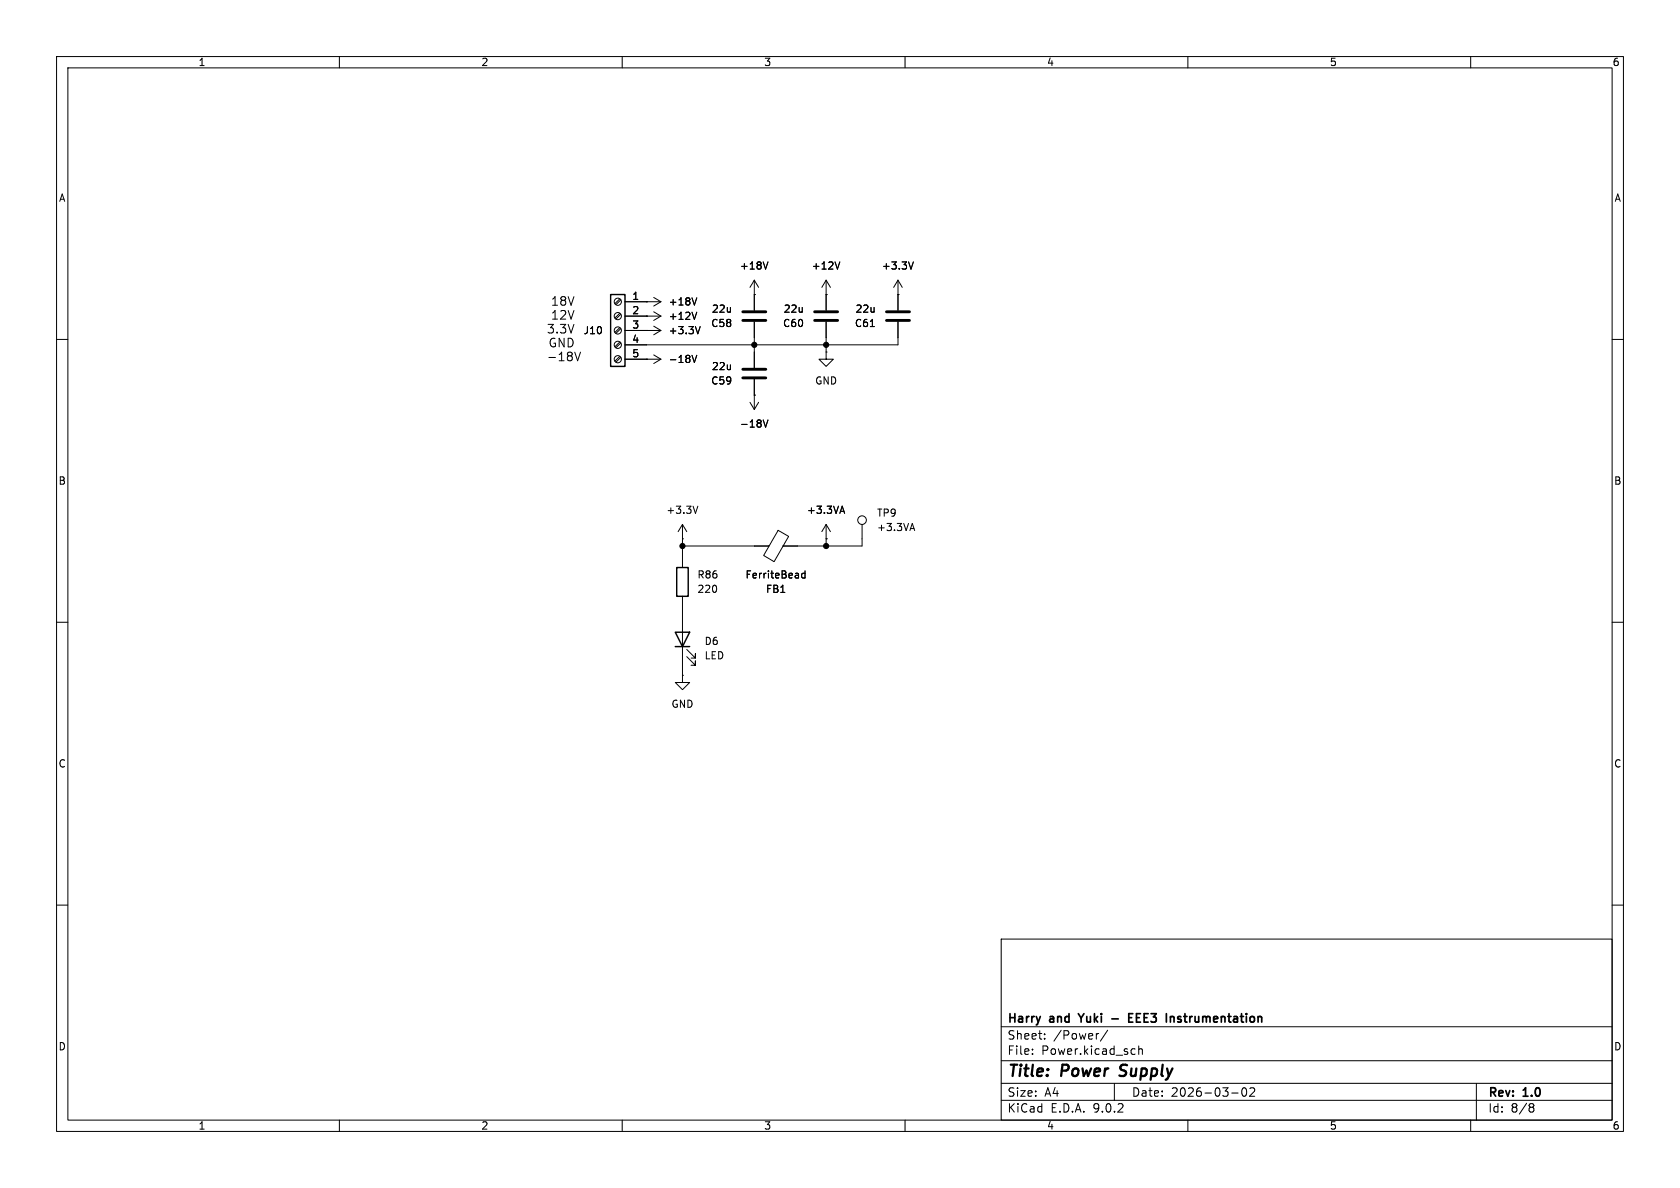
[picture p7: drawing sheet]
(kicad_sch
 (version 20250114)
 (generator "eeschema")
 (generator_version "9.0")
 (paper "A4")
 (title_block
  (title "Power Supply")
  (date "2026-03-02")
  (rev "1.0")
  (company "Harry and Yuki - EEE3 Instrumentation"))
 (lib_symbols
  (symbol "Connector:Screw_Terminal_01x05"
   (pin_names
    (offset 1.016) (hide yes)) (exclude_from_sim no) (in_bom yes) (on_board yes)
   (property "Reference" "J" (at 0 7.62 0) (effects (font (size 1.27 1.27))))
   (property "Value" "Screw_Terminal_01x05" (at 0 -7.62 0) (effects (font (size 1.27 1.27))))
   (property "Footprint" "" (at 0 0 0) (effects (font (size 1.27 1.27)) (hide yes)))
   (property "Datasheet" "~" (at 0 0 0) (effects (font (size 1.27 1.27)) (hide yes)))
   (property "Description" "Generic screw terminal, single row, 01x05, script generated (kicad-library-utils/schlib/autogen/connector/)" (at 0 0 0) (effects (font (size 1.27 1.27)) (hide yes)))
   (symbol "Screw_Terminal_01x05_1_1"
    (rectangle (start -1.27 6.35) (end 1.27 -6.35) (stroke (width 0.254) (type default)) (fill (type background)))
    (polyline (pts (xy -0.5334 5.4102) (xy 0.3302 4.572)) (stroke (width 0.1524) (type default)) (fill (type none)))
    (polyline (pts (xy -0.5334 2.8702) (xy 0.3302 2.032)) (stroke (width 0.1524) (type default)) (fill (type none)))
    (polyline (pts (xy -0.5334 0.3302) (xy 0.3302 -0.508)) (stroke (width 0.1524) (type default)) (fill (type none)))
    (polyline (pts (xy -0.5334 -2.2098) (xy 0.3302 -3.048)) (stroke (width 0.1524) (type default)) (fill (type none)))
    (polyline (pts (xy -0.5334 -4.7498) (xy 0.3302 -5.588)) (stroke (width 0.1524) (type default)) (fill (type none)))
    (polyline (pts (xy -0.3556 5.588) (xy 0.508 4.7498)) (stroke (width 0.1524) (type default)) (fill (type none)))
    (polyline (pts (xy -0.3556 3.048) (xy 0.508 2.2098)) (stroke (width 0.1524) (type default)) (fill (type none)))
    (polyline (pts (xy -0.3556 0.508) (xy 0.508 -0.3302)) (stroke (width 0.1524) (type default)) (fill (type none)))
    (polyline (pts (xy -0.3556 -2.032) (xy 0.508 -2.8702)) (stroke (width 0.1524) (type default)) (fill (type none)))
    (polyline (pts (xy -0.3556 -4.572) (xy 0.508 -5.4102)) (stroke (width 0.1524) (type default)) (fill (type none)))
    (circle (center 0 5.08) (radius 0.635) (stroke (width 0.1524) (type default)) (fill (type none)))
    (circle (center 0 2.54) (radius 0.635) (stroke (width 0.1524) (type default)) (fill (type none)))
    (circle (center 0 0) (radius 0.635) (stroke (width 0.1524) (type default)) (fill (type none)))
    (circle (center 0 -2.54) (radius 0.635) (stroke (width 0.1524) (type default)) (fill (type none)))
    (circle (center 0 -5.08) (radius 0.635) (stroke (width 0.1524) (type default)) (fill (type none)))
    (pin passive line (at -5.08 5.08 0) (length 3.81) (name "Pin_1" (effects (font (size 1.27 1.27)))) (number "1" (effects (font (size 1.27 1.27)))))
    (pin passive line (at -5.08 2.54 0) (length 3.81) (name "Pin_2" (effects (font (size 1.27 1.27)))) (number "2" (effects (font (size 1.27 1.27)))))
    (pin passive line (at -5.08 0 0) (length 3.81) (name "Pin_3" (effects (font (size 1.27 1.27)))) (number "3" (effects (font (size 1.27 1.27)))))
    (pin passive line (at -5.08 -2.54 0) (length 3.81) (name "Pin_4" (effects (font (size 1.27 1.27)))) (number "4" (effects (font (size 1.27 1.27)))))
    (pin passive line (at -5.08 -5.08 0) (length 3.81) (name "Pin_5" (effects (font (size 1.27 1.27)))) (number "5" (effects (font (size 1.27 1.27))))))
   (embedded_fonts no))
  (symbol "Connector:TestPoint"
   (pin_numbers (hide yes))
   (pin_names
    (offset 0.762) (hide yes)) (exclude_from_sim no) (in_bom yes) (on_board yes)
   (property "Reference" "TP" (at 0 6.858 0) (effects (font (size 1.27 1.27))))
   (property "Value" "TestPoint" (at 0 5.08 0) (effects (font (size 1.27 1.27))))
   (property "Footprint" "" (at 5.08 0 0) (effects (font (size 1.27 1.27)) (hide yes)))
   (property "Datasheet" "~" (at 5.08 0 0) (effects (font (size 1.27 1.27)) (hide yes)))
   (property "Description" "test point" (at 0 0 0) (effects (font (size 1.27 1.27)) (hide yes)))
   (symbol "TestPoint_0_1"
    (circle (center 0 3.302) (radius 0.762) (stroke (width 0) (type default)) (fill (type none))))
   (symbol "TestPoint_1_1"
    (pin passive line (at 0 0 90) (length 2.54) (name "1" (effects (font (size 1.27 1.27)))) (number "1" (effects (font (size 1.27 1.27))))))
   (embedded_fonts no))
  (symbol "Device:C"
   (pin_numbers (hide yes))
   (pin_names
    (offset 0.254)) (exclude_from_sim no) (in_bom yes) (on_board yes)
   (property "Reference" "C" (at 0.635 2.54 0) (effects (font (size 1.27 1.27)) (justify left)))
   (property "Value" "C" (at 0.635 -2.54 0) (effects (font (size 1.27 1.27)) (justify left)))
   (property "Footprint" "" (at 0.9652 -3.81 0) (effects (font (size 1.27 1.27)) (hide yes)))
   (property "Datasheet" "~" (at 0 0 0) (effects (font (size 1.27 1.27)) (hide yes)))
   (property "Description" "Unpolarized capacitor" (at 0 0 0) (effects (font (size 1.27 1.27)) (hide yes)))
   (symbol "C_0_1"
    (polyline (pts (xy -2.032 0.762) (xy 2.032 0.762)) (stroke (width 0.508) (type default)) (fill (type none)))
    (polyline (pts (xy -2.032 -0.762) (xy 2.032 -0.762)) (stroke (width 0.508) (type default)) (fill (type none))))
   (symbol "C_1_1"
    (pin passive line (at 0 3.81 270) (length 2.794) (name "~" (effects (font (size 1.27 1.27)))) (number "1" (effects (font (size 1.27 1.27)))))
    (pin passive line (at 0 -3.81 90) (length 2.794) (name "~" (effects (font (size 1.27 1.27)))) (number "2" (effects (font (size 1.27 1.27))))))
   (embedded_fonts no))
  (symbol "Device:FerriteBead"
   (pin_numbers (hide yes))
   (pin_names
    (offset 0)) (exclude_from_sim no) (in_bom yes) (on_board yes)
   (property "Reference" "FB" (at -3.81 0.635 90) (effects (font (size 1.27 1.27))))
   (property "Value" "FerriteBead" (at 3.81 0 90) (effects (font (size 1.27 1.27))))
   (property "Footprint" "" (at -1.778 0 90) (effects (font (size 1.27 1.27)) (hide yes)))
   (property "Datasheet" "~" (at 0 0 0) (effects (font (size 1.27 1.27)) (hide yes)))
   (property "Description" "Ferrite bead" (at 0 0 0) (effects (font (size 1.27 1.27)) (hide yes)))
   (symbol "FerriteBead_0_1"
    (polyline (pts (xy -2.7686 0.4064) (xy -1.7018 2.2606) (xy 2.7686 -0.3048) (xy 1.6764 -2.159) (xy -2.7686 0.4064)) (stroke (width 0) (type default)) (fill (type none)))
    (polyline (pts (xy 0 1.27) (xy 0 1.2954)) (stroke (width 0) (type default)) (fill (type none)))
    (polyline (pts (xy 0 -1.27) (xy 0 -1.2192)) (stroke (width 0) (type default)) (fill (type none))))
   (symbol "FerriteBead_1_1"
    (pin passive line (at 0 3.81 270) (length 2.54) (name "~" (effects (font (size 1.27 1.27)))) (number "1" (effects (font (size 1.27 1.27)))))
    (pin passive line (at 0 -3.81 90) (length 2.54) (name "~" (effects (font (size 1.27 1.27)))) (number "2" (effects (font (size 1.27 1.27))))))
   (embedded_fonts no))
  (symbol "Device:LED"
   (pin_numbers (hide yes))
   (pin_names
    (offset 1.016) (hide yes)) (exclude_from_sim no) (in_bom yes) (on_board yes)
   (property "Reference" "D" (at 0 2.54 0) (effects (font (size 1.27 1.27))))
   (property "Value" "LED" (at 0 -2.54 0) (effects (font (size 1.27 1.27))))
   (property "Footprint" "" (at 0 0 0) (effects (font (size 1.27 1.27)) (hide yes)))
   (property "Datasheet" "~" (at 0 0 0) (effects (font (size 1.27 1.27)) (hide yes)))
   (property "Description" "Light emitting diode" (at 0 0 0) (effects (font (size 1.27 1.27)) (hide yes)))
   (property "Sim.Pins" "1=K 2=A" (at 0 0 0) (effects (font (size 1.27 1.27)) (hide yes)))
   (symbol "LED_0_1"
    (polyline (pts (xy -3.048 -0.762) (xy -4.572 -2.286) (xy -3.81 -2.286) (xy -4.572 -2.286) (xy -4.572 -1.524)) (stroke (width 0) (type default)) (fill (type none)))
    (polyline (pts (xy -1.778 -0.762) (xy -3.302 -2.286) (xy -2.54 -2.286) (xy -3.302 -2.286) (xy -3.302 -1.524)) (stroke (width 0) (type default)) (fill (type none)))
    (polyline (pts (xy -1.27 0) (xy 1.27 0)) (stroke (width 0) (type default)) (fill (type none)))
    (polyline (pts (xy -1.27 -1.27) (xy -1.27 1.27)) (stroke (width 0.254) (type default)) (fill (type none)))
    (polyline (pts (xy 1.27 -1.27) (xy 1.27 1.27) (xy -1.27 0) (xy 1.27 -1.27)) (stroke (width 0.254) (type default)) (fill (type none))))
   (symbol "LED_1_1"
    (pin passive line (at -3.81 0 0) (length 2.54) (name "K" (effects (font (size 1.27 1.27)))) (number "1" (effects (font (size 1.27 1.27)))))
    (pin passive line (at 3.81 0 180) (length 2.54) (name "A" (effects (font (size 1.27 1.27)))) (number "2" (effects (font (size 1.27 1.27))))))
   (embedded_fonts no))
  (symbol "Device:R"
   (pin_numbers (hide yes))
   (pin_names
    (offset 0)) (exclude_from_sim no) (in_bom yes) (on_board yes)
   (property "Reference" "R" (at 2.032 0 90) (effects (font (size 1.27 1.27))))
   (property "Value" "R" (at 0 0 90) (effects (font (size 1.27 1.27))))
   (property "Footprint" "" (at -1.778 0 90) (effects (font (size 1.27 1.27)) (hide yes)))
   (property "Datasheet" "~" (at 0 0 0) (effects (font (size 1.27 1.27)) (hide yes)))
   (property "Description" "Resistor" (at 0 0 0) (effects (font (size 1.27 1.27)) (hide yes)))
   (symbol "R_0_1"
    (rectangle (start -1.016 -2.54) (end 1.016 2.54) (stroke (width 0.254) (type default)) (fill (type none))))
   (symbol "R_1_1"
    (pin passive line (at 0 3.81 270) (length 1.27) (name "~" (effects (font (size 1.27 1.27)))) (number "1" (effects (font (size 1.27 1.27)))))
    (pin passive line (at 0 -3.81 90) (length 1.27) (name "~" (effects (font (size 1.27 1.27)))) (number "2" (effects (font (size 1.27 1.27))))))
   (embedded_fonts no))
  (symbol "More_power:+18V"
   (power)
   (pin_numbers (hide yes))
   (pin_names
    (offset 0) (hide yes)) (exclude_from_sim no) (in_bom yes) (on_board yes)
   (property "Reference" "#PWR" (at 0 -3.81 0) (effects (font (size 1.27 1.27)) (hide yes)))
   (property "Value" "+18V" (at 0 3.556 0) (effects (font (size 1.27 1.27))))
   (property "Footprint" "" (at 0 0 0) (effects (font (size 1.27 1.27)) (hide yes)))
   (property "Datasheet" "" (at 0 0 0) (effects (font (size 1.27 1.27)) (hide yes)))
   (property "Description" "Power symbol creates a global label with name \"+18V\"" (at 0 0 0) (effects (font (size 1.27 1.27)) (hide yes)))
   (symbol "+18V_0_1"
    (polyline (pts (xy -0.762 1.27) (xy 0 2.54)) (stroke (width 0) (type default)) (fill (type none)))
    (polyline (pts (xy 0 2.54) (xy 0.762 1.27)) (stroke (width 0) (type default)) (fill (type none)))
    (polyline (pts (xy 0 0) (xy 0 2.54)) (stroke (width 0) (type default)) (fill (type none))))
   (symbol "+18V_1_1"
    (pin power_in line (at 0 0 90) (length 0) (name "~" (effects (font (size 1.27 1.27)))) (number "1" (effects (font (size 1.27 1.27))))))
   (embedded_fonts no))
  (symbol "More_power:-18V"
   (power)
   (pin_numbers (hide yes))
   (pin_names
    (offset 0) (hide yes)) (exclude_from_sim no) (in_bom yes) (on_board yes)
   (property "Reference" "#PWR" (at 0 -3.81 0) (effects (font (size 1.27 1.27)) (hide yes)))
   (property "Value" "-18V" (at 0 3.556 0) (effects (font (size 1.27 1.27))))
   (property "Footprint" "" (at 0 0 0) (effects (font (size 1.27 1.27)) (hide yes)))
   (property "Datasheet" "" (at 0 0 0) (effects (font (size 1.27 1.27)) (hide yes)))
   (property "Description" "Power symbol creates a global label with name \"-18V\"" (at 0 0 0) (effects (font (size 1.27 1.27)) (hide yes)))
   (symbol "-18V_0_1"
    (polyline (pts (xy -0.762 1.27) (xy 0 2.54)) (stroke (width 0) (type default)) (fill (type none)))
    (polyline (pts (xy 0 2.54) (xy 0.762 1.27)) (stroke (width 0) (type default)) (fill (type none)))
    (polyline (pts (xy 0 0) (xy 0 2.54)) (stroke (width 0) (type default)) (fill (type none))))
   (symbol "-18V_1_1"
    (pin power_in line (at 0 0 90) (length 0) (name "~" (effects (font (size 1.27 1.27)))) (number "1" (effects (font (size 1.27 1.27))))))
   (embedded_fonts no))
  (symbol "power:+3.3V"
   (power)
   (pin_numbers (hide yes))
   (pin_names
    (offset 0) (hide yes)) (exclude_from_sim no) (in_bom yes) (on_board yes)
   (property "Reference" "#PWR" (at 0 -3.81 0) (effects (font (size 1.27 1.27)) (hide yes)))
   (property "Value" "+3.3V" (at 0 3.556 0) (effects (font (size 1.27 1.27))))
   (property "Footprint" "" (at 0 0 0) (effects (font (size 1.27 1.27)) (hide yes)))
   (property "Datasheet" "" (at 0 0 0) (effects (font (size 1.27 1.27)) (hide yes)))
   (property "Description" "Power symbol creates a global label with name \"+3.3V\"" (at 0 0 0) (effects (font (size 1.27 1.27)) (hide yes)))
   (symbol "+3.3V_0_1"
    (polyline (pts (xy -0.762 1.27) (xy 0 2.54)) (stroke (width 0) (type default)) (fill (type none)))
    (polyline (pts (xy 0 2.54) (xy 0.762 1.27)) (stroke (width 0) (type default)) (fill (type none)))
    (polyline (pts (xy 0 0) (xy 0 2.54)) (stroke (width 0) (type default)) (fill (type none))))
   (symbol "+3.3V_1_1"
    (pin power_in line (at 0 0 90) (length 0) (name "~" (effects (font (size 1.27 1.27)))) (number "1" (effects (font (size 1.27 1.27))))))
   (embedded_fonts no))
  (symbol "power:+3.3VA"
   (power)
   (pin_numbers (hide yes))
   (pin_names
    (offset 0) (hide yes)) (exclude_from_sim no) (in_bom yes) (on_board yes)
   (property "Reference" "#PWR" (at 0 -3.81 0) (effects (font (size 1.27 1.27)) (hide yes)))
   (property "Value" "+3.3VA" (at 0 3.556 0) (effects (font (size 1.27 1.27))))
   (property "Footprint" "" (at 0 0 0) (effects (font (size 1.27 1.27)) (hide yes)))
   (property "Datasheet" "" (at 0 0 0) (effects (font (size 1.27 1.27)) (hide yes)))
   (property "Description" "Power symbol creates a global label with name \"+3.3VA\"" (at 0 0 0) (effects (font (size 1.27 1.27)) (hide yes)))
   (symbol "+3.3VA_0_1"
    (polyline (pts (xy -0.762 1.27) (xy 0 2.54)) (stroke (width 0) (type default)) (fill (type none)))
    (polyline (pts (xy 0 2.54) (xy 0.762 1.27)) (stroke (width 0) (type default)) (fill (type none)))
    (polyline (pts (xy 0 0) (xy 0 2.54)) (stroke (width 0) (type default)) (fill (type none))))
   (symbol "+3.3VA_1_1"
    (pin power_in line (at 0 0 90) (length 0) (name "~" (effects (font (size 1.27 1.27)))) (number "1" (effects (font (size 1.27 1.27))))))
   (embedded_fonts no))
  (symbol "power:GND"
   (power)
   (pin_numbers (hide yes))
   (pin_names
    (offset 0) (hide yes)) (exclude_from_sim no) (in_bom yes) (on_board yes)
   (property "Reference" "#PWR" (at 0 -6.35 0) (effects (font (size 1.27 1.27)) (hide yes)))
   (property "Value" "GND" (at 0 -3.81 0) (effects (font (size 1.27 1.27))))
   (property "Footprint" "" (at 0 0 0) (effects (font (size 1.27 1.27)) (hide yes)))
   (property "Datasheet" "" (at 0 0 0) (effects (font (size 1.27 1.27)) (hide yes)))
   (property "Description" "Power symbol creates a global label with name \"GND\" , ground" (at 0 0 0) (effects (font (size 1.27 1.27)) (hide yes)))
   (symbol "GND_0_1"
    (polyline (pts (xy 0 0) (xy 0 -1.27) (xy 1.27 -1.27) (xy 0 -2.54) (xy -1.27 -1.27) (xy 0 -1.27)) (stroke (width 0) (type default)) (fill (type none))))
   (symbol "GND_1_1"
    (pin power_in line (at 0 0 270) (length 0) (name "~" (effects (font (size 1.27 1.27)))) (number "1" (effects (font (size 1.27 1.27))))))
   (embedded_fonts no)))
 (text "18V \n12V \n3.3V \nGND \n-18V\n"
  (exclude_from_sim no)
  (at 102.87 58.42 0)
  (effects (font (size 1.524 1.524)) (justify right)))
 (junction
  (at 133.35 60.96)
  (diameter 0)
  (color 0 0 0 0))
 (junction
  (at 146.05 60.96)
  (diameter 0)
  (color 0 0 0 0))
 (junction
  (at 120.65 96.52)
  (diameter 0)
  (color 0 0 0 0))
 (junction
  (at 146.05 96.52)
  (diameter 0)
  (color 0 0 0 0))
 (wire
  (pts (xy 146.05 95.25) (xy 146.05 96.52))
  (stroke (width 0) (type default)))
 (wire
  (pts (xy 146.05 96.52) (xy 152.4 96.52))
  (stroke (width 0) (type default)))
 (wire
  (pts (xy 133.35 60.96) (xy 114.3 60.96))
  (stroke (width 0) (type default)))
 (wire
  (pts (xy 133.35 60.96) (xy 146.05 60.96))
  (stroke (width 0) (type default)))
 (wire
  (pts (xy 120.65 96.52) (xy 133.35 96.52))
  (stroke (width 0) (type default)))
 (wire
  (pts (xy 133.35 59.69) (xy 133.35 60.96))
  (stroke (width 0) (type default)))
 (wire
  (pts (xy 152.4 95.25) (xy 152.4 96.52))
  (stroke (width 0) (type default)))
 (wire
  (pts (xy 146.05 62.23) (xy 146.05 60.96))
  (stroke (width 0) (type default)))
 (wire
  (pts (xy 120.65 116.84) (xy 120.65 119.38))
  (stroke (width 0) (type default)))
 (wire
  (pts (xy 133.35 62.23) (xy 133.35 60.96))
  (stroke (width 0) (type default)))
 (wire
  (pts (xy 120.65 95.25) (xy 120.65 96.52))
  (stroke (width 0) (type default)))
 (wire
  (pts (xy 158.75 60.96) (xy 146.05 60.96))
  (stroke (width 0) (type default)))
 (wire
  (pts (xy 158.75 59.69) (xy 158.75 60.96))
  (stroke (width 0) (type default)))
 (wire
  (pts (xy 120.65 106.68) (xy 120.65 109.22))
  (stroke (width 0) (type default)))
 (wire
  (pts (xy 140.97 96.52) (xy 146.05 96.52))
  (stroke (width 0) (type default)))
 (wire
  (pts (xy 146.05 59.69) (xy 146.05 60.96))
  (stroke (width 0) (type default)))
 (wire
  (pts (xy 120.65 96.52) (xy 120.65 99.06))
  (stroke (width 0) (type default)))
 (symbol
  (lib_id "Device:R")
  (at 120.65 102.87 0)
  (unit 1)
  (exclude_from_sim no)
  (in_bom yes)
  (on_board yes)
  (dnp no)
  (fields_autoplaced yes)
  (property "Reference" "R86" (at 123.19 101.5999 0) (effects (font (size 1.27 1.27)) (justify left)))
  (property "Value" "220" (at 123.19 104.1399 0) (effects (font (size 1.27 1.27)) (justify left)))
  (property "Footprint" "Resistor_SMD:R_0805_2012Metric" (at 118.872 102.87 90) (effects (font (size 1.27 1.27)) (hide yes)))
  (property "Datasheet" "~" (at 120.65 102.87 0) (effects (font (size 1.27 1.27)) (hide yes)))
  (property "Description" "Resistor" (at 120.65 102.87 0) (effects (font (size 1.27 1.27)) (hide yes)))
  (pin "1")
  (pin "2"))
 (symbol
  (lib_id "power:GND")
  (at 146.05 62.23 0)
  (unit 1)
  (exclude_from_sim no)
  (in_bom yes)
  (on_board yes)
  (dnp no)
  (fields_autoplaced yes)
  (property "Reference" "#PWR05" (at 146.05 68.58 0) (effects (font (size 1.27 1.27)) (hide yes)))
  (property "Value" "GND" (at 146.05 67.31 0) (effects (font (size 1.27 1.27))))
  (property "Footprint" "" (at 146.05 62.23 0) (effects (font (size 1.27 1.27)) (hide yes)))
  (property "Datasheet" "" (at 146.05 62.23 0) (effects (font (size 1.27 1.27)) (hide yes)))
  (property "Description" "Power symbol creates a global label with name \"GND\" , ground" (at 146.05 62.23 0) (effects (font (size 1.27 1.27)) (hide yes)))
  (pin "1"))
 (symbol
  (lib_id "power:+3.3V")
  (at 120.65 95.25 0)
  (unit 1)
  (exclude_from_sim no)
  (in_bom yes)
  (on_board yes)
  (dnp no)
  (fields_autoplaced yes)
  (property "Reference" "#PWR0146" (at 120.65 99.06 0) (effects (font (size 1.27 1.27)) (hide yes)))
  (property "Value" "+3.3V" (at 120.65 90.17 0) (effects (font (size 1.27 1.27))))
  (property "Footprint" "" (at 120.65 95.25 0) (effects (font (size 1.27 1.27)) (hide yes)))
  (property "Datasheet" "" (at 120.65 95.25 0) (effects (font (size 1.27 1.27)) (hide yes)))
  (property "Description" "Power symbol creates a global label with name \"+3.3V\"" (at 120.65 95.25 0) (effects (font (size 1.27 1.27)) (hide yes)))
  (pin "1"))
 (symbol
  (lib_id "More_power:+18V")
  (at 114.3 53.34 270)
  (unit 1)
  (exclude_from_sim no)
  (in_bom yes)
  (on_board yes)
  (dnp no)
  (fields_autoplaced yes)
  (property "Reference" "#PWR0142" (at 110.49 53.34 0) (effects (font (size 1.27 1.27)) (hide yes)))
  (property "Value" "+18V" (at 118.11 53.3399 90) (effects (font (size 1.27 1.27)) (justify left)))
  (property "Footprint" "" (at 114.3 53.34 0) (effects (font (size 1.27 1.27)) (hide yes)))
  (property "Datasheet" "" (at 114.3 53.34 0) (effects (font (size 1.27 1.27)) (hide yes)))
  (property "Description" "Power symbol creates a global label with name \"+18V\"" (at 114.3 53.34 0) (effects (font (size 1.27 1.27)) (hide yes)))
  (pin "1"))
 (symbol
  (lib_id "Device:FerriteBead")
  (at 137.16 96.52 270)
  (unit 1)
  (exclude_from_sim no)
  (in_bom yes)
  (on_board yes)
  (dnp no)
  (property "Reference" "FB1" (at 137.2108 104.14 90) (effects (font (size 1.27 1.27))))
  (property "Value" "FerriteBead" (at 137.2108 101.6 90) (effects (font (size 1.27 1.27))))
  (property "Footprint" "Inductor_SMD:L_0805_2012Metric" (at 137.16 94.742 90) (effects (font (size 1.27 1.27)) (hide yes)))
  (property "Datasheet" "~" (at 137.16 96.52 0) (effects (font (size 1.27 1.27)) (hide yes)))
  (property "Description" "Ferrite bead" (at 137.16 96.52 0) (effects (font (size 1.27 1.27)) (hide yes)))
  (pin "1")
  (pin "2"))
 (symbol
  (lib_id "power:+3.3VA")
  (at 146.05 95.25 0)
  (unit 1)
  (exclude_from_sim no)
  (in_bom yes)
  (on_board yes)
  (dnp no)
  (fields_autoplaced yes)
  (property "Reference" "#PWR0151" (at 146.05 99.06 0) (effects (font (size 1.27 1.27)) (hide yes)))
  (property "Value" "+3.3VA" (at 146.05 90.17 0) (effects (font (size 1.27 1.27))))
  (property "Footprint" "" (at 146.05 95.25 0) (effects (font (size 1.27 1.27)) (hide yes)))
  (property "Datasheet" "" (at 146.05 95.25 0) (effects (font (size 1.27 1.27)) (hide yes)))
  (property "Description" "Power symbol creates a global label with name \"+3.3VA\"" (at 146.05 95.25 0) (effects (font (size 1.27 1.27)) (hide yes)))
  (pin "1"))
 (symbol
  (lib_id "Device:C")
  (at 158.75 55.88 180)
  (unit 1)
  (exclude_from_sim no)
  (in_bom yes)
  (on_board yes)
  (dnp no)
  (fields_autoplaced yes)
  (property "Reference" "C61" (at 154.94 57.1501 0) (effects (font (size 1.27 1.27)) (justify left)))
  (property "Value" "22u" (at 154.94 54.6101 0) (effects (font (size 1.27 1.27)) (justify left)))
  (property "Footprint" "Capacitor_SMD:C_1210_3225Metric" (at 157.7848 52.07 0) (effects (font (size 1.27 1.27)) (hide yes)))
  (property "Datasheet" "~" (at 158.75 55.88 0) (effects (font (size 1.27 1.27)) (hide yes)))
  (property "Description" "Unpolarized capacitor" (at 158.75 55.88 0) (effects (font (size 1.27 1.27)) (hide yes)))
  (pin "2")
  (pin "1"))
 (symbol
  (lib_id "More_power:-18V")
  (at 114.3 63.5 270)
  (unit 1)
  (exclude_from_sim no)
  (in_bom yes)
  (on_board yes)
  (dnp no)
  (fields_autoplaced yes)
  (property "Reference" "#PWR0145" (at 110.49 63.5 0) (effects (font (size 1.27 1.27)) (hide yes)))
  (property "Value" "-18V" (at 118.11 63.4999 90) (effects (font (size 1.27 1.27)) (justify left)))
  (property "Footprint" "" (at 114.3 63.5 0) (effects (font (size 1.27 1.27)) (hide yes)))
  (property "Datasheet" "" (at 114.3 63.5 0) (effects (font (size 1.27 1.27)) (hide yes)))
  (property "Description" "Power symbol creates a global label with name \"-18V\"" (at 114.3 63.5 0) (effects (font (size 1.27 1.27)) (hide yes)))
  (pin "1"))
 (symbol
  (lib_id "power:+3.3V")
  (at 158.75 52.07 0)
  (unit 1)
  (exclude_from_sim no)
  (in_bom yes)
  (on_board yes)
  (dnp no)
  (fields_autoplaced yes)
  (property "Reference" "#PWR0152" (at 158.75 55.88 0) (effects (font (size 1.27 1.27)) (hide yes)))
  (property "Value" "+3.3V" (at 158.75 46.99 0) (effects (font (size 1.27 1.27))))
  (property "Footprint" "" (at 158.75 52.07 0) (effects (font (size 1.27 1.27)) (hide yes)))
  (property "Datasheet" "" (at 158.75 52.07 0) (effects (font (size 1.27 1.27)) (hide yes)))
  (property "Description" "Power symbol creates a global label with name \"+3.3V\"" (at 158.75 52.07 0) (effects (font (size 1.27 1.27)) (hide yes)))
  (pin "1"))
 (symbol
  (lib_id "Device:C")
  (at 133.35 55.88 180)
  (unit 1)
  (exclude_from_sim no)
  (in_bom yes)
  (on_board yes)
  (dnp no)
  (fields_autoplaced yes)
  (property "Reference" "C58" (at 129.54 57.1501 0) (effects (font (size 1.27 1.27)) (justify left)))
  (property "Value" "22u" (at 129.54 54.6101 0) (effects (font (size 1.27 1.27)) (justify left)))
  (property "Footprint" "Capacitor_SMD:C_1210_3225Metric" (at 132.3848 52.07 0) (effects (font (size 1.27 1.27)) (hide yes)))
  (property "Datasheet" "~" (at 133.35 55.88 0) (effects (font (size 1.27 1.27)) (hide yes)))
  (property "Description" "Unpolarized capacitor" (at 133.35 55.88 0) (effects (font (size 1.27 1.27)) (hide yes)))
  (pin "2")
  (pin "1"))
 (symbol
  (lib_id "Connector:TestPoint")
  (at 152.4 95.25 0)
  (unit 1)
  (exclude_from_sim no)
  (in_bom yes)
  (on_board yes)
  (dnp no)
  (fields_autoplaced yes)
  (property "Reference" "TP9" (at 154.94 90.6779 0) (effects (font (size 1.27 1.27)) (justify left)))
  (property "Value" "+3.3VA" (at 154.94 93.2179 0) (effects (font (size 1.27 1.27)) (justify left)))
  (property "Footprint" "TestPoint:TestPoint_Pad_2.0x2.0mm" (at 157.48 95.25 0) (effects (font (size 1.27 1.27)) (hide yes)))
  (property "Datasheet" "~" (at 157.48 95.25 0) (effects (font (size 1.27 1.27)) (hide yes)))
  (property "Description" "test point" (at 152.4 95.25 0) (effects (font (size 1.27 1.27)) (hide yes)))
  (pin "1"))
 (symbol
  (lib_id "Device:C")
  (at 133.35 66.04 180)
  (unit 1)
  (exclude_from_sim no)
  (in_bom yes)
  (on_board yes)
  (dnp no)
  (fields_autoplaced yes)
  (property "Reference" "C59" (at 129.54 67.3101 0) (effects (font (size 1.27 1.27)) (justify left)))
  (property "Value" "22u" (at 129.54 64.7701 0) (effects (font (size 1.27 1.27)) (justify left)))
  (property "Footprint" "Capacitor_SMD:C_1210_3225Metric" (at 132.3848 62.23 0) (effects (font (size 1.27 1.27)) (hide yes)))
  (property "Datasheet" "~" (at 133.35 66.04 0) (effects (font (size 1.27 1.27)) (hide yes)))
  (property "Description" "Unpolarized capacitor" (at 133.35 66.04 0) (effects (font (size 1.27 1.27)) (hide yes)))
  (pin "2")
  (pin "1"))
 (symbol
  (lib_id "More_power:+18V")
  (at 133.35 52.07 0)
  (unit 1)
  (exclude_from_sim no)
  (in_bom yes)
  (on_board yes)
  (dnp no)
  (fields_autoplaced yes)
  (property "Reference" "#PWR0148" (at 133.35 55.88 0) (effects (font (size 1.27 1.27)) (hide yes)))
  (property "Value" "+18V" (at 133.35 46.99 0) (effects (font (size 1.27 1.27))))
  (property "Footprint" "" (at 133.35 52.07 0) (effects (font (size 1.27 1.27)) (hide yes)))
  (property "Datasheet" "" (at 133.35 52.07 0) (effects (font (size 1.27 1.27)) (hide yes)))
  (property "Description" "Power symbol creates a global label with name \"+18V\"" (at 133.35 52.07 0) (effects (font (size 1.27 1.27)) (hide yes)))
  (pin "1"))
 (symbol
  (lib_id "power:GND")
  (at 120.65 119.38 0)
  (unit 1)
  (exclude_from_sim no)
  (in_bom yes)
  (on_board yes)
  (dnp no)
  (fields_autoplaced yes)
  (property "Reference" "#PWR0147" (at 120.65 125.73 0) (effects (font (size 1.27 1.27)) (hide yes)))
  (property "Value" "GND" (at 120.65 124.46 0) (effects (font (size 1.27 1.27))))
  (property "Footprint" "" (at 120.65 119.38 0) (effects (font (size 1.27 1.27)) (hide yes)))
  (property "Datasheet" "" (at 120.65 119.38 0) (effects (font (size 1.27 1.27)) (hide yes)))
  (property "Description" "Power symbol creates a global label with name \"GND\" , ground" (at 120.65 119.38 0) (effects (font (size 1.27 1.27)) (hide yes)))
  (pin "1"))
 (symbol
  (lib_id "Device:LED")
  (at 120.65 113.03 90)
  (unit 1)
  (exclude_from_sim no)
  (in_bom yes)
  (on_board yes)
  (dnp no)
  (fields_autoplaced yes)
  (property "Reference" "D6" (at 124.46 113.3474 90) (effects (font (size 1.27 1.27)) (justify right)))
  (property "Value" "LED" (at 124.46 115.8874 90) (effects (font (size 1.27 1.27)) (justify right)))
  (property "Footprint" "LED_SMD:LED_0805_2012Metric" (at 120.65 113.03 0) (effects (font (size 1.27 1.27)) (hide yes)))
  (property "Datasheet" "~" (at 120.65 113.03 0) (effects (font (size 1.27 1.27)) (hide yes)))
  (property "Description" "Light emitting diode" (at 120.65 113.03 0) (effects (font (size 1.27 1.27)) (hide yes)))
  (property "Sim.Pins" "1=K 2=A" (at 120.65 113.03 0) (effects (font (size 1.27 1.27)) (hide yes)))
  (pin "1")
  (pin "2"))
 (symbol
  (lib_id "Device:C")
  (at 146.05 55.88 180)
  (unit 1)
  (exclude_from_sim no)
  (in_bom yes)
  (on_board yes)
  (dnp no)
  (fields_autoplaced yes)
  (property "Reference" "C60" (at 142.24 57.1501 0) (effects (font (size 1.27 1.27)) (justify left)))
  (property "Value" "22u" (at 142.24 54.6101 0) (effects (font (size 1.27 1.27)) (justify left)))
  (property "Footprint" "Capacitor_SMD:C_1210_3225Metric" (at 145.0848 52.07 0) (effects (font (size 1.27 1.27)) (hide yes)))
  (property "Datasheet" "~" (at 146.05 55.88 0) (effects (font (size 1.27 1.27)) (hide yes)))
  (property "Description" "Unpolarized capacitor" (at 146.05 55.88 0) (effects (font (size 1.27 1.27)) (hide yes)))
  (pin "2")
  (pin "1"))
 (symbol
  (lib_id "power:+3.3V")
  (at 114.3 58.42 270)
  (unit 1)
  (exclude_from_sim no)
  (in_bom yes)
  (on_board yes)
  (dnp no)
  (fields_autoplaced yes)
  (property "Reference" "#PWR0144" (at 110.49 58.42 0) (effects (font (size 1.27 1.27)) (hide yes)))
  (property "Value" "+3.3V" (at 118.11 58.4199 90) (effects (font (size 1.27 1.27)) (justify left)))
  (property "Footprint" "" (at 114.3 58.42 0) (effects (font (size 1.27 1.27)) (hide yes)))
  (property "Datasheet" "" (at 114.3 58.42 0) (effects (font (size 1.27 1.27)) (hide yes)))
  (property "Description" "Power symbol creates a global label with name \"+3.3V\"" (at 114.3 58.42 0) (effects (font (size 1.27 1.27)) (hide yes)))
  (pin "1"))
 (symbol
  (lib_id "Connector:Screw_Terminal_01x05")
  (at 109.22 58.42 0)
  (mirror y)
  (unit 1)
  (exclude_from_sim no)
  (in_bom yes)
  (on_board yes)
  (dnp no)
  (property "Reference" "J10" (at 106.68 58.42 0) (effects (font (size 1.27 1.27)) (justify left)))
  (property "Value" "Screw_Terminal_01x05" (at 106.68 59.6899 0) (effects (font (size 1.27 1.27)) (justify left) (hide yes)))
  (property "Footprint" "TerminalBlock_Phoenix:TerminalBlock_Phoenix_MKDS-1,5-5_1x05_P5.00mm_Horizontal" (at 109.22 58.42 0) (effects (font (size 1.27 1.27)) (hide yes)))
  (property "Datasheet" "~" (at 109.22 58.42 0) (effects (font (size 1.27 1.27)) (hide yes)))
  (property "Description" "Generic screw terminal, single row, 01x05, script generated (kicad-library-utils/schlib/autogen/connector/)" (at 109.22 58.42 0) (effects (font (size 1.27 1.27)) (hide yes)))
  (pin "4")
  (pin "5")
  (pin "3")
  (pin "1")
  (pin "2"))
 (symbol
  (lib_id "More_power:+18V")
  (at 114.3 55.88 270)
  (unit 1)
  (exclude_from_sim no)
  (in_bom yes)
  (on_board yes)
  (dnp no)
  (fields_autoplaced yes)
  (property "Reference" "#PWR0143" (at 110.49 55.88 0) (effects (font (size 1.27 1.27)) (hide yes)))
  (property "Value" "+12V" (at 118.11 55.8799 90) (effects (font (size 1.27 1.27)) (justify left)))
  (property "Footprint" "" (at 114.3 55.88 0) (effects (font (size 1.27 1.27)) (hide yes)))
  (property "Datasheet" "" (at 114.3 55.88 0) (effects (font (size 1.27 1.27)) (hide yes)))
  (property "Description" "Power symbol creates a global label with name \"+18V\"" (at 114.3 55.88 0) (effects (font (size 1.27 1.27)) (hide yes)))
  (pin "1"))
 (symbol
  (lib_id "More_power:-18V")
  (at 133.35 69.85 180)
  (unit 1)
  (exclude_from_sim no)
  (in_bom yes)
  (on_board yes)
  (dnp no)
  (fields_autoplaced yes)
  (property "Reference" "#PWR0149" (at 133.35 66.04 0) (effects (font (size 1.27 1.27)) (hide yes)))
  (property "Value" "-18V" (at 133.35 74.93 0) (effects (font (size 1.27 1.27))))
  (property "Footprint" "" (at 133.35 69.85 0) (effects (font (size 1.27 1.27)) (hide yes)))
  (property "Datasheet" "" (at 133.35 69.85 0) (effects (font (size 1.27 1.27)) (hide yes)))
  (property "Description" "Power symbol creates a global label with name \"-18V\"" (at 133.35 69.85 0) (effects (font (size 1.27 1.27)) (hide yes)))
  (pin "1"))
 (symbol
  (lib_id "More_power:+18V")
  (at 146.05 52.07 0)
  (unit 1)
  (exclude_from_sim no)
  (in_bom yes)
  (on_board yes)
  (dnp no)
  (fields_autoplaced yes)
  (property "Reference" "#PWR0150" (at 146.05 55.88 0) (effects (font (size 1.27 1.27)) (hide yes)))
  (property "Value" "+12V" (at 146.05 46.99 0) (effects (font (size 1.27 1.27))))
  (property "Footprint" "" (at 146.05 52.07 0) (effects (font (size 1.27 1.27)) (hide yes)))
  (property "Datasheet" "" (at 146.05 52.07 0) (effects (font (size 1.27 1.27)) (hide yes)))
  (property "Description" "Power symbol creates a global label with name \"+18V\"" (at 146.05 52.07 0) (effects (font (size 1.27 1.27)) (hide yes)))
  (pin "1")))
